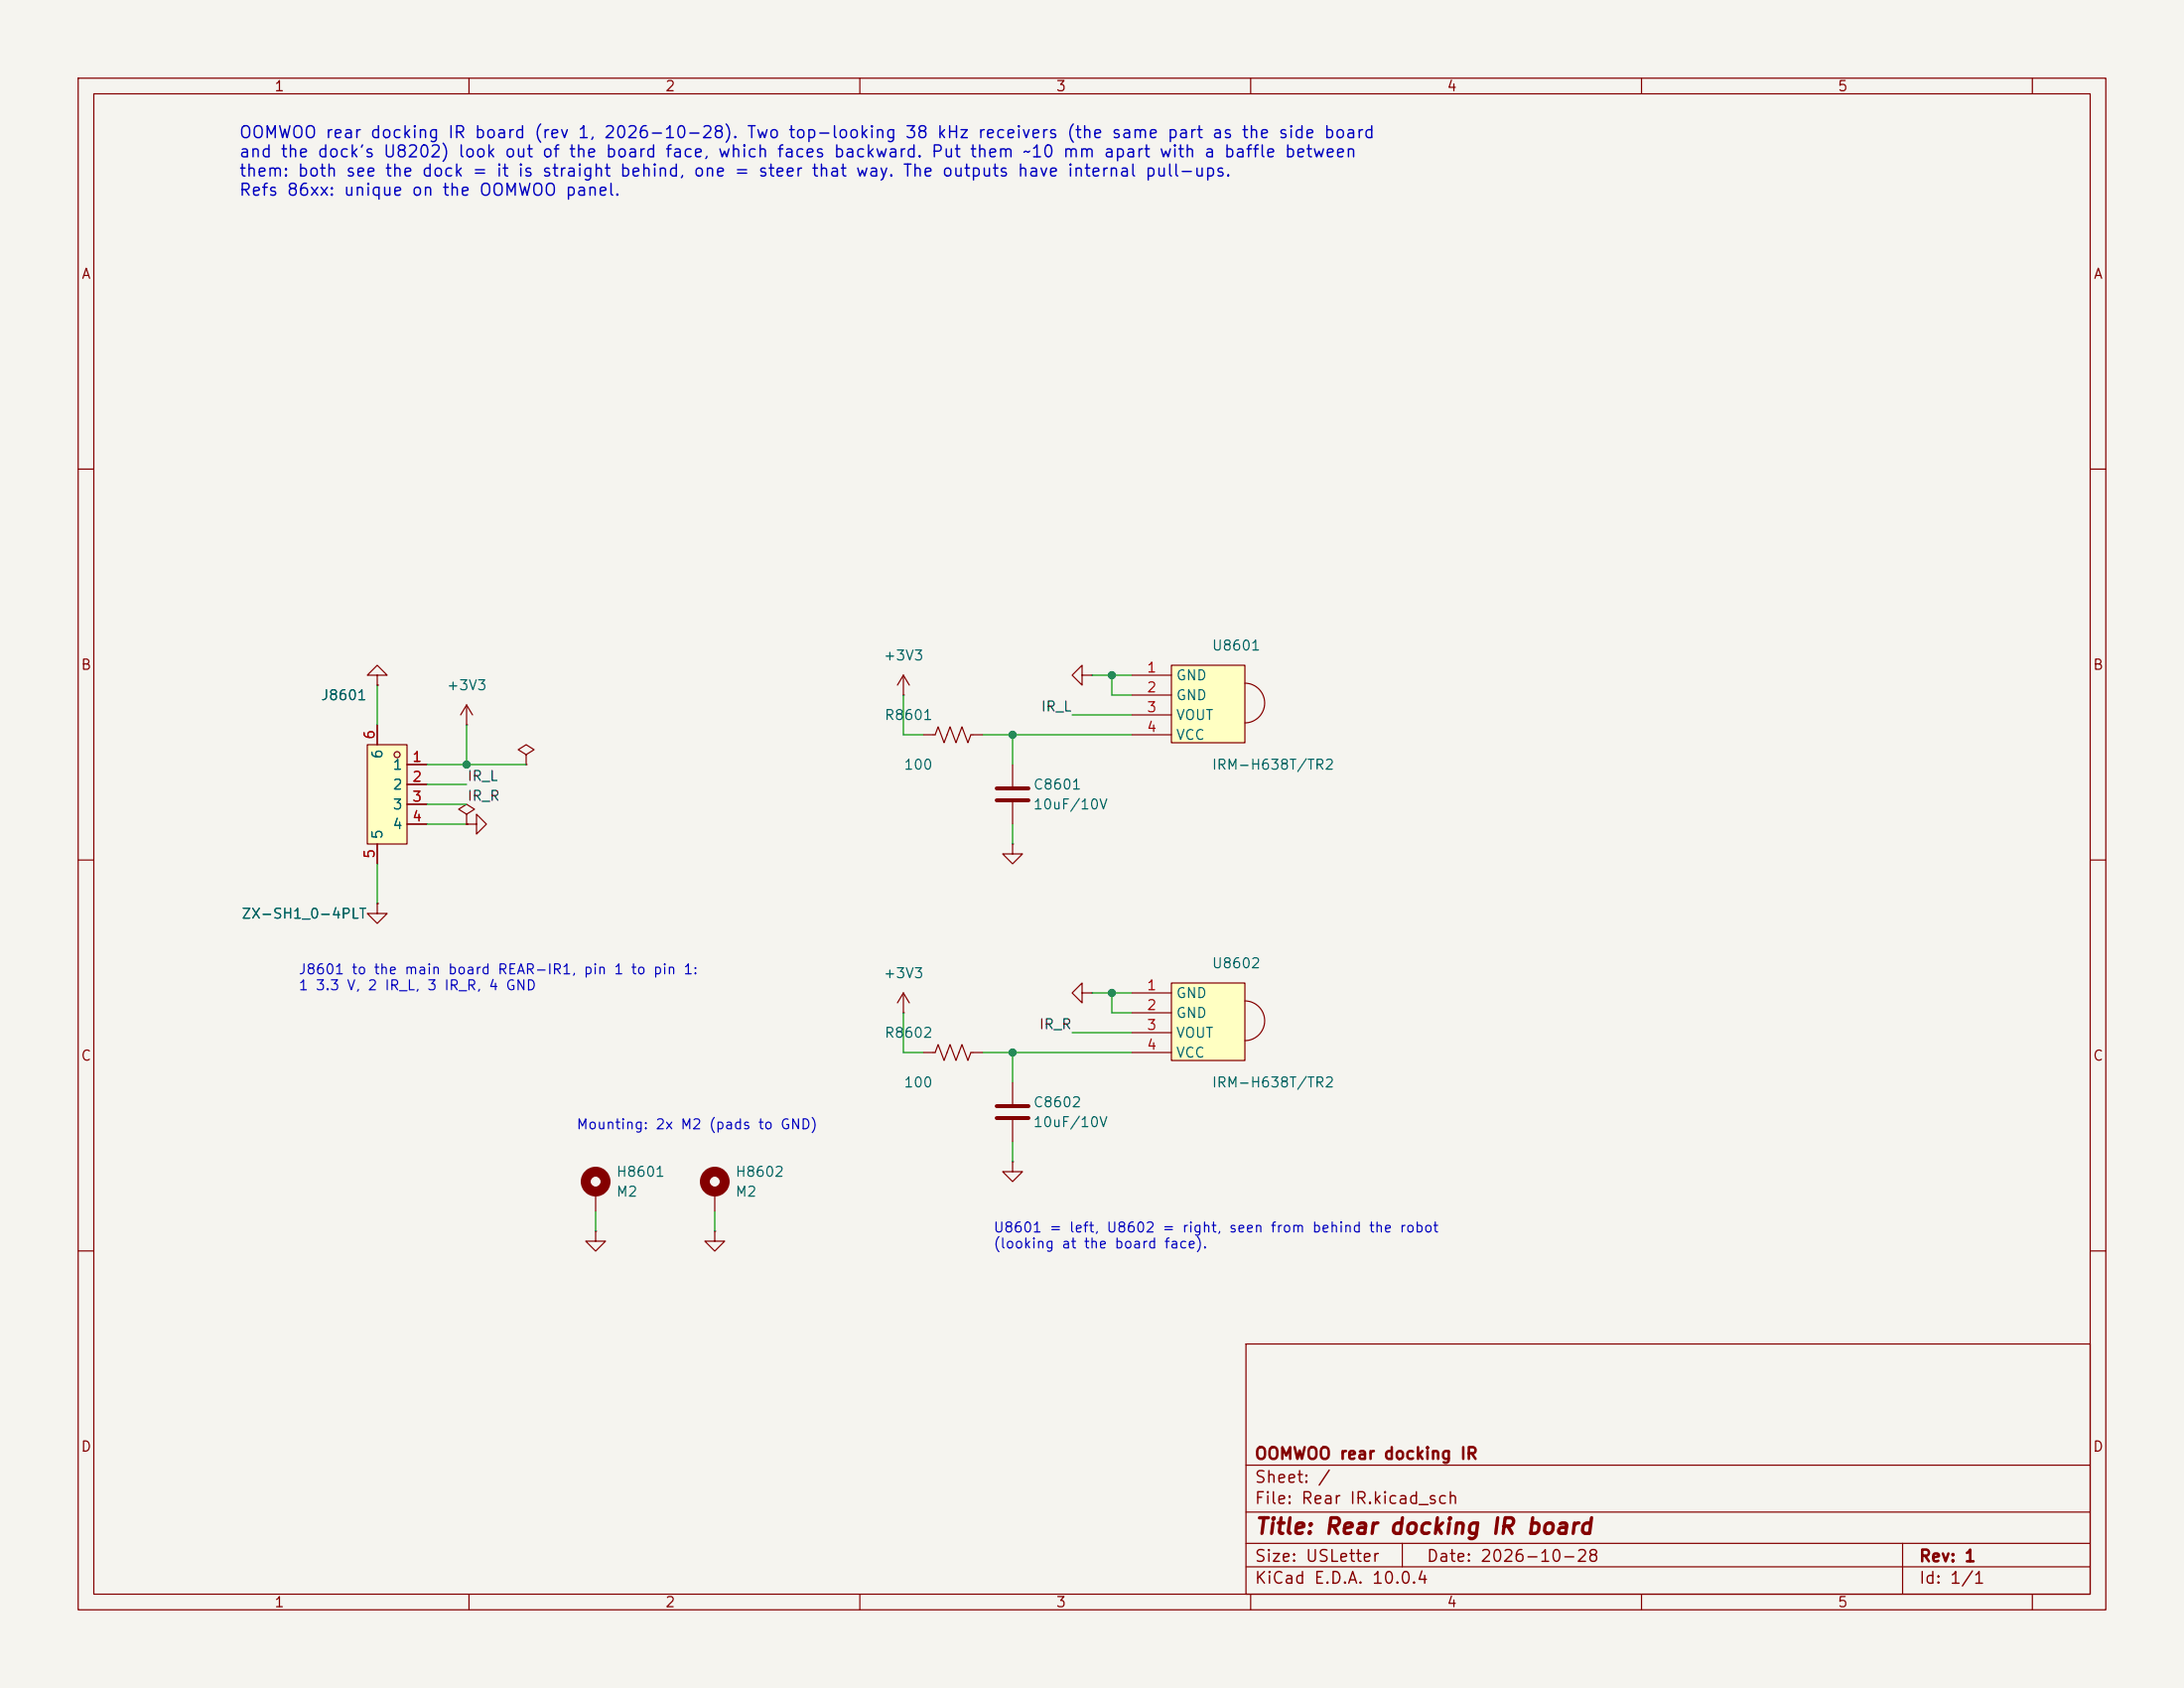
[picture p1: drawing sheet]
(kicad_sch
 (version 20260306)
 (generator "eeschema")
 (generator_version "10.0")
 (paper "USLetter")
 (title_block
  (title "Rear docking IR board")
  (date "2026-10-28")
  (rev "1")
  (company "OOMWOO rear docking IR"))
 (lib_symbols
  (symbol "Device:C"
   (pin_numbers (hide yes))
   (pin_names
    (offset 0.254)) (exclude_from_sim no) (in_bom yes) (on_board yes)
   (in_pos_files yes)
   (duplicate_pin_numbers_are_jumpers no)
   (property "Reference" "C" (at 0.635 2.54 0) (show_name no) (do_not_autoplace no) (effects (font (size 1.27 1.27)) (justify left)))
   (property "Value" "C" (at 0.635 -2.54 0) (show_name no) (do_not_autoplace no) (effects (font (size 1.27 1.27)) (justify left)))
   (property "Footprint" "" (at 0.9652 -3.81 0) (show_name no) (do_not_autoplace no) (hide yes) (effects (font (size 1.27 1.27))))
   (property "Datasheet" "" (at 0 0 0) (show_name no) (do_not_autoplace no) (hide yes) (effects (font (size 1.27 1.27))))
   (property "Description" "Unpolarized capacitor" (at 0 0 0) (show_name no) (do_not_autoplace no) (hide yes) (effects (font (size 1.27 1.27))))
   (symbol "C_0_1"
    (polyline (pts (xy -2.032 0.762) (xy 2.032 0.762)) (stroke (width 0.508) (type default)) (fill (type none)))
    (polyline (pts (xy -2.032 -0.762) (xy 2.032 -0.762)) (stroke (width 0.508) (type default)) (fill (type none))))
   (symbol "C_1_1"
    (pin passive line (at 0 3.81 270) (length 2.794) (name "" (effects (font (size 1.27 1.27)))) (number "1" (effects (font (size 1.27 1.27)))))
    (pin passive line (at 0 -3.81 90) (length 2.794) (name "" (effects (font (size 1.27 1.27)))) (number "2" (effects (font (size 1.27 1.27))))))
   (embedded_fonts no))
  (symbol "Device:R_US"
   (pin_numbers (hide yes))
   (pin_names
    (offset 0)) (exclude_from_sim no) (in_bom yes) (on_board yes)
   (in_pos_files yes)
   (duplicate_pin_numbers_are_jumpers no)
   (property "Reference" "R" (at 2.54 0 90) (show_name no) (do_not_autoplace no) (effects (font (size 1.27 1.27))))
   (property "Value" "R_US" (at -2.54 0 90) (show_name no) (do_not_autoplace no) (effects (font (size 1.27 1.27))))
   (property "Footprint" "" (at 1.016 -0.254 90) (show_name no) (do_not_autoplace no) (hide yes) (effects (font (size 1.27 1.27))))
   (property "Datasheet" "" (at 0 0 0) (show_name no) (do_not_autoplace no) (hide yes) (effects (font (size 1.27 1.27))))
   (property "Description" "Resistor, US symbol" (at 0 0 0) (show_name no) (do_not_autoplace no) (hide yes) (effects (font (size 1.27 1.27))))
   (symbol "R_US_0_1"
    (polyline (pts (xy 0 2.286) (xy 0 2.54)) (stroke (width 0) (type default)) (fill (type none)))
    (polyline (pts (xy 0 2.286) (xy 1.016 1.905) (xy 0 1.524) (xy -1.016 1.143) (xy 0 0.762)) (stroke (width 0) (type default)) (fill (type none)))
    (polyline (pts (xy 0 0.762) (xy 1.016 0.381) (xy 0 0) (xy -1.016 -0.381) (xy 0 -0.762)) (stroke (width 0) (type default)) (fill (type none)))
    (polyline (pts (xy 0 -0.762) (xy 1.016 -1.143) (xy 0 -1.524) (xy -1.016 -1.905) (xy 0 -2.286)) (stroke (width 0) (type default)) (fill (type none)))
    (polyline (pts (xy 0 -2.286) (xy 0 -2.54)) (stroke (width 0) (type default)) (fill (type none))))
   (symbol "R_US_1_1"
    (pin passive line (at 0 3.81 270) (length 1.27) (name "" (effects (font (size 1.27 1.27)))) (number "1" (effects (font (size 1.27 1.27)))))
    (pin passive line (at 0 -3.81 90) (length 1.27) (name "" (effects (font (size 1.27 1.27)))) (number "2" (effects (font (size 1.27 1.27))))))
   (embedded_fonts no))
  (symbol "JLCImport:IRM-H638T" (exclude_from_sim no) (in_bom yes) (on_board yes)
   (in_pos_files yes)
   (duplicate_pin_numbers_are_jumpers no)
   (property "Reference" "CGQ" (at 0 7.62 0) (show_name no) (do_not_autoplace no) (effects (font (size 1.27 1.27))))
   (property "Value" "IRM-H638T/TR2" (at 0 -10.16 0) (show_name no) (do_not_autoplace no) (effects (font (size 1.27 1.27))))
   (property "Footprint" "JLCImport:IRM-H638T" (at 0 -12.7 0) (show_name no) (do_not_autoplace no) (hide yes) (effects (font (size 1.27 1.27))))
   (property "Datasheet" "https://lcsc.com/product-detail/Infrared-Sensors_IRM-H638T-TR2_C91447.html" (at 0 -15.24 0) (show_name no) (do_not_autoplace no) (hide yes) (effects (font (size 1.27 1.27))))
   (property "Description" "IRM-H638T/TR2" (at 0 0 0) (show_name no) (do_not_autoplace no) (hide yes) (effects (font (size 1.27 1.27))))
   (property "Manufacturer" "EVERLIGHT(亿光)" (at 0 -17.78 0) (show_name no) (do_not_autoplace no) (hide yes) (effects (font (size 1.27 1.27))))
   (property "MPN" "IRM-H638T/TR2" (at 0 -20.32 0) (show_name no) (do_not_autoplace no) (hide yes) (effects (font (size 1.27 1.27))))
   (property "LCSC Part" "C91447" (at 0 -22.86 0) (show_name no) (do_not_autoplace no) (hide yes) (effects (font (size 1.27 1.27))))
   (symbol "IRM-H638T_0_1"
    (rectangle (start -2.54 3.81) (end 6.86 -6.1) (stroke (width 0) (type default)) (fill (type background)))
    (arc (start 6.86 1.52) (mid 9.3889 -1.02) (end 6.86 -3.56) (stroke (width 0) (type default)) (fill (type none)))
    (pin passive line (at -7.62 2.54 0) (length 5.08) (name "GND" (effects (font (size 1.27 1.27)))) (number "1" (effects (font (size 1.27 1.27)))))
    (pin passive line (at -7.62 0 0) (length 5.08) (name "GND" (effects (font (size 1.27 1.27)))) (number "2" (effects (font (size 1.27 1.27)))))
    (pin output line (at -7.62 -2.54 0) (length 5.08) (name "VOUT" (effects (font (size 1.27 1.27)))) (number "3" (effects (font (size 1.27 1.27)))))
    (pin passive line (at -7.62 -5.08 0) (length 5.08) (name "VCC" (effects (font (size 1.27 1.27)))) (number "4" (effects (font (size 1.27 1.27))))))
   (embedded_fonts no))
  (symbol "JLCImport:ZX-SH1_0-4PLT" (exclude_from_sim no) (in_bom yes) (on_board yes)
   (in_pos_files yes)
   (duplicate_pin_numbers_are_jumpers no)
   (property "Reference" "U" (at 0 13.97 0) (show_name no) (do_not_autoplace no) (effects (font (size 1.27 1.27))))
   (property "Value" "ZX-SH1_0-4PLT" (at 0 -13.97 0) (show_name no) (do_not_autoplace no) (effects (font (size 1.27 1.27))))
   (property "Footprint" "JLCImport:ZX-SH1_0-4PLT" (at 0 -16.51 0) (show_name no) (do_not_autoplace no) (hide yes) (effects (font (size 1.27 1.27))))
   (property "Datasheet" "https://www.lcsc.com/datasheet/C7430453.pdf" (at 0 -19.05 0) (show_name no) (do_not_autoplace no) (hide yes) (effects (font (size 1.27 1.27))))
   (property "Description" "JST SH compatible 1.0 mm 1x4P, SMD vertical (top entry), 2 mounting pads (5, 6)" (at 0 0 0) (show_name no) (do_not_autoplace no) (hide yes) (effects (font (size 1.27 1.27))))
   (property "Manufacturer" "Megastar" (at 0 -21.59 0) (show_name no) (do_not_autoplace no) (hide yes) (effects (font (size 1.27 1.27))))
   (property "Manufacturer Part" "ZX-SH1.0-4PLT" (at 0 -24.13 0) (show_name no) (do_not_autoplace no) (hide yes) (effects (font (size 1.27 1.27))))
   (property "LCSC" "C7430453" (at 0 -26.67 0) (show_name no) (do_not_autoplace no) (hide yes) (effects (font (size 1.27 1.27))))
   (symbol "ZX-SH1_0-4PLT_0_1"
    (rectangle (start -1.27 6.35) (end 3.81 -6.35) (stroke (width 0) (type default)) (fill (type background)))
    (circle (center 0 5.08) (radius 0.38) (stroke (width 0) (type default)) (fill (type none)))
    (pin passive line (at -3.81 3.81 0) (length 2.54) (name "1" (effects (font (size 1.27 1.27)))) (number "1" (effects (font (size 1.27 1.27)))))
    (pin passive line (at -3.81 1.27 0) (length 2.54) (name "2" (effects (font (size 1.27 1.27)))) (number "2" (effects (font (size 1.27 1.27)))))
    (pin passive line (at -3.81 -1.27 0) (length 2.54) (name "3" (effects (font (size 1.27 1.27)))) (number "3" (effects (font (size 1.27 1.27)))))
    (pin passive line (at -3.81 -3.81 0) (length 2.54) (name "4" (effects (font (size 1.27 1.27)))) (number "4" (effects (font (size 1.27 1.27)))))
    (pin passive line (at 2.54 -8.89 90) (length 2.54) (name "5" (effects (font (size 1.27 1.27)))) (number "5" (effects (font (size 1.27 1.27)))))
    (pin passive line (at 2.54 8.89 270) (length 2.54) (name "6" (effects (font (size 1.27 1.27)))) (number "6" (effects (font (size 1.27 1.27))))))
   (embedded_fonts no))
  (symbol "Mechanical:MountingHole_Pad"
   (pin_numbers (hide yes))
   (pin_names
    (offset 1.016) (hide yes)) (exclude_from_sim no) (in_bom no) (on_board yes)
   (in_pos_files yes)
   (duplicate_pin_numbers_are_jumpers no)
   (property "Reference" "H" (at 0 6.35 0) (show_name no) (do_not_autoplace no) (effects (font (size 1.27 1.27))))
   (property "Value" "MountingHole_Pad" (at 0 4.445 0) (show_name no) (do_not_autoplace no) (effects (font (size 1.27 1.27))))
   (property "Footprint" "" (at 0 0 0) (show_name no) (do_not_autoplace no) (hide yes) (effects (font (size 1.27 1.27))))
   (property "Datasheet" "" (at 0 0 0) (show_name no) (do_not_autoplace no) (hide yes) (effects (font (size 1.27 1.27))))
   (property "Description" "Mounting Hole with connection" (at 0 0 0) (show_name no) (do_not_autoplace no) (hide yes) (effects (font (size 1.27 1.27))))
   (symbol "MountingHole_Pad_0_1"
    (circle (center 0 1.27) (radius 1.27) (stroke (width 1.27) (type default)) (fill (type none))))
   (symbol "MountingHole_Pad_1_1"
    (pin input line (at 0 -2.54 90) (length 2.54) (name "1" (effects (font (size 1.27 1.27)))) (number "1" (effects (font (size 1.27 1.27))))))
   (embedded_fonts no))
  (symbol "power:+3V3"
   (power global)
   (pin_numbers (hide yes))
   (pin_names
    (offset 0) (hide yes)) (exclude_from_sim no) (in_bom yes) (on_board yes)
   (in_pos_files yes)
   (duplicate_pin_numbers_are_jumpers no)
   (property "Reference" "#PWR" (at 0 -3.81 0) (show_name no) (do_not_autoplace no) (hide yes) (effects (font (size 1.27 1.27))))
   (property "Value" "+3V3" (at 0 3.556 0) (show_name no) (do_not_autoplace no) (effects (font (size 1.27 1.27))))
   (property "Footprint" "" (at 0 0 0) (show_name no) (do_not_autoplace no) (hide yes) (effects (font (size 1.27 1.27))))
   (property "Datasheet" "" (at 0 0 0) (show_name no) (do_not_autoplace no) (hide yes) (effects (font (size 1.27 1.27))))
   (property "Description" "Power symbol creates a global label with name \"+3V3\"" (at 0 0 0) (show_name no) (do_not_autoplace no) (hide yes) (effects (font (size 1.27 1.27))))
   (symbol "+3V3_0_1"
    (polyline (pts (xy -0.762 1.27) (xy 0 2.54)) (stroke (width 0) (type default)) (fill (type none)))
    (polyline (pts (xy 0 2.54) (xy 0.762 1.27)) (stroke (width 0) (type default)) (fill (type none)))
    (polyline (pts (xy 0 0) (xy 0 2.54)) (stroke (width 0) (type default)) (fill (type none))))
   (symbol "+3V3_1_1"
    (pin power_in line (at 0 0 90) (length 0) (name "" (effects (font (size 1.27 1.27)))) (number "1" (effects (font (size 1.27 1.27))))))
   (embedded_fonts no))
  (symbol "power:GND"
   (power global)
   (pin_numbers (hide yes))
   (pin_names
    (offset 0) (hide yes)) (exclude_from_sim no) (in_bom yes) (on_board yes)
   (in_pos_files yes)
   (duplicate_pin_numbers_are_jumpers no)
   (property "Reference" "#PWR" (at 0 -6.35 0) (show_name no) (do_not_autoplace no) (hide yes) (effects (font (size 1.27 1.27))))
   (property "Value" "GND" (at 0 -3.81 0) (show_name no) (do_not_autoplace no) (effects (font (size 1.27 1.27))))
   (property "Footprint" "" (at 0 0 0) (show_name no) (do_not_autoplace no) (hide yes) (effects (font (size 1.27 1.27))))
   (property "Datasheet" "" (at 0 0 0) (show_name no) (do_not_autoplace no) (hide yes) (effects (font (size 1.27 1.27))))
   (property "Description" "Power symbol creates a global label with name \"GND\" , ground" (at 0 0 0) (show_name no) (do_not_autoplace no) (hide yes) (effects (font (size 1.27 1.27))))
   (symbol "GND_0_1"
    (polyline (pts (xy 0 0) (xy 0 -1.27) (xy 1.27 -1.27) (xy 0 -2.54) (xy -1.27 -1.27) (xy 0 -1.27)) (stroke (width 0) (type default)) (fill (type none))))
   (symbol "GND_1_1"
    (pin power_in line (at 0 0 270) (length 0) (name "" (effects (font (size 1.27 1.27)))) (number "1" (effects (font (size 1.27 1.27))))))
   (embedded_fonts no))
  (symbol "power:PWR_FLAG"
   (power global)
   (pin_numbers (hide yes))
   (pin_names
    (offset 0) (hide yes)) (exclude_from_sim no) (in_bom yes) (on_board yes)
   (in_pos_files yes)
   (duplicate_pin_numbers_are_jumpers no)
   (property "Reference" "#FLG" (at 0 1.905 0) (show_name no) (do_not_autoplace no) (hide yes) (effects (font (size 1.27 1.27))))
   (property "Value" "PWR_FLAG" (at 0 3.81 0) (show_name no) (do_not_autoplace no) (effects (font (size 1.27 1.27))))
   (property "Footprint" "" (at 0 0 0) (show_name no) (do_not_autoplace no) (hide yes) (effects (font (size 1.27 1.27))))
   (property "Datasheet" "" (at 0 0 0) (show_name no) (do_not_autoplace no) (hide yes) (effects (font (size 1.27 1.27))))
   (property "Description" "Special symbol for telling ERC where power comes from" (at 0 0 0) (show_name no) (do_not_autoplace no) (hide yes) (effects (font (size 1.27 1.27))))
   (symbol "PWR_FLAG_0_0"
    (pin power_out line (at 0 0 90) (length 0) (name "" (effects (font (size 1.27 1.27)))) (number "1" (effects (font (size 1.27 1.27))))))
   (symbol "PWR_FLAG_0_1"
    (polyline (pts (xy 0 0) (xy 0 1.27) (xy -1.016 1.905) (xy 0 2.54) (xy 1.016 1.905) (xy 0 1.27)) (stroke (width 0) (type default)) (fill (type none))))
   (embedded_fonts no)))
 (symbol
  (lib_id "JLCImport:ZX-SH1_0-4PLT")
  (at 50.8 101.6 0)
  (mirror y)
  (unit 1)
  (body_style 1)
  (exclude_from_sim no)
  (in_bom yes)
  (on_board yes)
  (in_pos_files yes)
  (dnp no)
  (property "Reference" "J8601" (at 46.99 88.9 0) (show_name no) (do_not_autoplace no) (effects (font (size 1.27 1.27)) (justify left)))
  (property "Value" "ZX-SH1_0-4PLT" (at 46.99 116.84 0) (show_name no) (do_not_autoplace no) (effects (font (size 1.27 1.27)) (justify left)))
  (property "Footprint" "JLCImport:ZX-SH1_0-4PLT" (at 50.8 101.6 0) (hide yes) (show_name no) (do_not_autoplace no) (effects (font (size 1.27 1.27))))
  (property "Datasheet" "" (at 50.8 101.6 0) (hide yes) (show_name no) (do_not_autoplace no) (effects (font (size 1.27 1.27))))
  (property "Description" "JST SH compatible 1.0 mm 1x4P, SMD vertical; to the main board REAR-IR1" (at 50.8 101.6 0) (hide yes) (show_name no) (do_not_autoplace no) (effects (font (size 1.27 1.27))))
  (property "LCSC" "C7430453" (at 50.8 101.6 0) (hide yes) (show_name no) (do_not_autoplace no) (effects (font (size 1.27 1.27))))
  (pin "1")
  (pin "2")
  (pin "3")
  (pin "4")
  (pin "5")
  (pin "6"))
 (wire
  (pts (xy 54.61 100.33) (xy 59.69 100.33))
  (stroke (width 0) (type default)))
 (label "IR_L"
  (at 59.69 100.33 0)
  (effects (font (size 1.27 1.27)) (justify left bottom)))
 (wire
  (pts (xy 54.61 102.87) (xy 59.69 102.87))
  (stroke (width 0) (type default)))
 (label "IR_R"
  (at 59.69 102.87 0)
  (effects (font (size 1.27 1.27)) (justify left bottom)))
 (wire
  (pts (xy 54.61 105.41) (xy 59.69 105.41))
  (stroke (width 0) (type default)))
 (symbol
  (lib_id "power:GND")
  (at 59.69 105.41 90)
  (unit 1)
  (body_style 1)
  (exclude_from_sim no)
  (in_bom yes)
  (on_board yes)
  (in_pos_files yes)
  (dnp no)
  (property "Reference" "#PWR8601" (at 59.69 105.41 90) (hide yes) (show_name no) (do_not_autoplace no) (effects (font (size 1.27 1.27))))
  (property "Value" "GND" (at 64.77 105.41 90) (hide yes) (show_name no) (do_not_autoplace no) (effects (font (size 1.27 1.27)) (justify left)))
  (property "Footprint" "" (at 59.69 105.41 0) (hide yes) (show_name no) (do_not_autoplace no) (effects (font (size 1.27 1.27))))
  (property "Datasheet" "" (at 59.69 105.41 0) (hide yes) (show_name no) (do_not_autoplace no) (effects (font (size 1.27 1.27))))
  (property "Description" "" (at 59.69 105.41 0) (hide yes) (show_name no) (do_not_autoplace no) (effects (font (size 1.27 1.27))))
  (pin "1"))
 (wire
  (pts (xy 48.26 110.49) (xy 48.26 115.57))
  (stroke (width 0) (type default)))
 (symbol
  (lib_id "power:GND")
  (at 48.26 115.57 0)
  (unit 1)
  (body_style 1)
  (exclude_from_sim no)
  (in_bom yes)
  (on_board yes)
  (in_pos_files yes)
  (dnp no)
  (property "Reference" "#PWR8602" (at 48.26 115.57 0) (hide yes) (show_name no) (do_not_autoplace no) (effects (font (size 1.27 1.27))))
  (property "Value" "GND" (at 48.26 120.65 0) (hide yes) (show_name no) (do_not_autoplace no) (effects (font (size 1.27 1.27))))
  (property "Footprint" "" (at 48.26 115.57 0) (hide yes) (show_name no) (do_not_autoplace no) (effects (font (size 1.27 1.27))))
  (property "Datasheet" "" (at 48.26 115.57 0) (hide yes) (show_name no) (do_not_autoplace no) (effects (font (size 1.27 1.27))))
  (property "Description" "" (at 48.26 115.57 0) (hide yes) (show_name no) (do_not_autoplace no) (effects (font (size 1.27 1.27))))
  (pin "1"))
 (wire
  (pts (xy 48.26 92.71) (xy 48.26 87.63))
  (stroke (width 0) (type default)))
 (symbol
  (lib_id "power:GND")
  (at 48.26 87.63 180)
  (unit 1)
  (body_style 1)
  (exclude_from_sim no)
  (in_bom yes)
  (on_board yes)
  (in_pos_files yes)
  (dnp no)
  (property "Reference" "#PWR8603" (at 48.26 87.63 0) (hide yes) (show_name no) (do_not_autoplace no) (effects (font (size 1.27 1.27))))
  (property "Value" "GND" (at 48.26 82.55 0) (hide yes) (show_name no) (do_not_autoplace no) (effects (font (size 1.27 1.27))))
  (property "Footprint" "" (at 48.26 87.63 0) (hide yes) (show_name no) (do_not_autoplace no) (effects (font (size 1.27 1.27))))
  (property "Datasheet" "" (at 48.26 87.63 0) (hide yes) (show_name no) (do_not_autoplace no) (effects (font (size 1.27 1.27))))
  (property "Description" "" (at 48.26 87.63 0) (hide yes) (show_name no) (do_not_autoplace no) (effects (font (size 1.27 1.27))))
  (pin "1"))
 (symbol
  (lib_id "power:PWR_FLAG")
  (at 59.69 105.41 0)
  (unit 1)
  (body_style 1)
  (exclude_from_sim no)
  (in_bom yes)
  (on_board yes)
  (in_pos_files yes)
  (dnp no)
  (property "Reference" "#FLG8604" (at 59.69 105.41 0) (hide yes) (show_name no) (do_not_autoplace no) (effects (font (size 1.27 1.27))))
  (property "Value" "PWR_FLAG" (at 59.69 101.6 0) (hide yes) (show_name no) (do_not_autoplace no) (effects (font (size 1.27 1.27))))
  (property "Footprint" "" (at 59.69 105.41 0) (hide yes) (show_name no) (do_not_autoplace no) (effects (font (size 1.27 1.27))))
  (property "Datasheet" "" (at 59.69 105.41 0) (hide yes) (show_name no) (do_not_autoplace no) (effects (font (size 1.27 1.27))))
  (property "Description" "" (at 59.69 105.41 0) (hide yes) (show_name no) (do_not_autoplace no) (effects (font (size 1.27 1.27))))
  (pin "1"))
 (wire
  (pts (xy 54.61 97.79) (xy 59.69 97.79))
  (stroke (width 0) (type default)))
 (wire
  (pts (xy 59.69 97.79) (xy 59.69 92.71))
  (stroke (width 0) (type default)))
 (symbol
  (lib_id "power:+3V3")
  (at 59.69 92.71 0)
  (unit 1)
  (body_style 1)
  (exclude_from_sim no)
  (in_bom yes)
  (on_board yes)
  (in_pos_files yes)
  (dnp no)
  (property "Reference" "#PWR8605" (at 59.69 92.71 0) (hide yes) (show_name no) (do_not_autoplace no) (effects (font (size 1.27 1.27))))
  (property "Value" "+3V3" (at 59.69 87.63 0) (show_name no) (do_not_autoplace no) (effects (font (size 1.27 1.27))))
  (property "Footprint" "" (at 59.69 92.71 0) (hide yes) (show_name no) (do_not_autoplace no) (effects (font (size 1.27 1.27))))
  (property "Datasheet" "" (at 59.69 92.71 0) (hide yes) (show_name no) (do_not_autoplace no) (effects (font (size 1.27 1.27))))
  (property "Description" "" (at 59.69 92.71 0) (hide yes) (show_name no) (do_not_autoplace no) (effects (font (size 1.27 1.27))))
  (pin "1"))
 (wire
  (pts (xy 59.69 97.79) (xy 67.31 97.79))
  (stroke (width 0) (type default)))
 (junction
  (at 59.69 97.79)
  (diameter 0)
  (color 0 0 0 0))
 (symbol
  (lib_id "power:PWR_FLAG")
  (at 67.31 97.79 0)
  (unit 1)
  (body_style 1)
  (exclude_from_sim no)
  (in_bom yes)
  (on_board yes)
  (in_pos_files yes)
  (dnp no)
  (property "Reference" "#FLG8606" (at 67.31 97.79 0) (hide yes) (show_name no) (do_not_autoplace no) (effects (font (size 1.27 1.27))))
  (property "Value" "PWR_FLAG" (at 67.31 93.98 0) (hide yes) (show_name no) (do_not_autoplace no) (effects (font (size 1.27 1.27))))
  (property "Footprint" "" (at 67.31 97.79 0) (hide yes) (show_name no) (do_not_autoplace no) (effects (font (size 1.27 1.27))))
  (property "Datasheet" "" (at 67.31 97.79 0) (hide yes) (show_name no) (do_not_autoplace no) (effects (font (size 1.27 1.27))))
  (property "Description" "" (at 67.31 97.79 0) (hide yes) (show_name no) (do_not_autoplace no) (effects (font (size 1.27 1.27))))
  (pin "1"))
 (text "J8601 to the main board REAR-IR1, pin 1 to pin 1:\n1 3.3 V, 2 IR_L, 3 IR_R, 4 GND"
  (exclude_from_sim no)
  (at 38.1 127 0)
  (effects (font (size 1.27 1.27)) (justify left bottom)))
 (symbol
  (lib_id "JLCImport:IRM-H638T")
  (at 152.4 88.9 0)
  (unit 1)
  (body_style 1)
  (exclude_from_sim no)
  (in_bom yes)
  (on_board yes)
  (in_pos_files yes)
  (dnp no)
  (property "Reference" "U8601" (at 154.94 82.55 0) (show_name no) (do_not_autoplace no) (effects (font (size 1.27 1.27)) (justify left)))
  (property "Value" "IRM-H638T/TR2" (at 154.94 97.79 0) (show_name no) (do_not_autoplace no) (effects (font (size 1.27 1.27)) (justify left)))
  (property "Footprint" "JLCImport:IRM-H638T" (at 152.4 88.9 0) (hide yes) (show_name no) (do_not_autoplace no) (effects (font (size 1.27 1.27))))
  (property "Datasheet" "https://en.everlight.com/wp-content/plugins/ItemRelationship/product_files/pdf/DMO-0000004-IRM-H6XX-TR2_Series_Datasheet_V4.pdf" (at 152.4 88.9 0) (hide yes) (show_name no) (do_not_autoplace no) (effects (font (size 1.27 1.27))))
  (property "Description" "38 kHz IR receiver, top-looking SMD (lens on the top face); output has an internal pull-up" (at 152.4 88.9 0) (hide yes) (show_name no) (do_not_autoplace no) (effects (font (size 1.27 1.27))))
  (property "LCSC" "C91447" (at 152.4 88.9 0) (hide yes) (show_name no) (do_not_autoplace no) (effects (font (size 1.27 1.27))))
  (pin "1")
  (pin "2")
  (pin "3")
  (pin "4"))
 (wire
  (pts (xy 144.78 88.9) (xy 142.24 88.9))
  (stroke (width 0) (type default)))
 (wire
  (pts (xy 142.24 88.9) (xy 142.24 86.36))
  (stroke (width 0) (type default)))
 (wire
  (pts (xy 144.78 86.36) (xy 142.24 86.36))
  (stroke (width 0) (type default)))
 (wire
  (pts (xy 142.24 86.36) (xy 139.7 86.36))
  (stroke (width 0) (type default)))
 (junction
  (at 142.24 86.36)
  (diameter 0)
  (color 0 0 0 0))
 (symbol
  (lib_id "power:GND")
  (at 139.7 86.36 270)
  (unit 1)
  (body_style 1)
  (exclude_from_sim no)
  (in_bom yes)
  (on_board yes)
  (in_pos_files yes)
  (dnp no)
  (property "Reference" "#PWR8607" (at 139.7 86.36 90) (hide yes) (show_name no) (do_not_autoplace no) (effects (font (size 1.27 1.27))))
  (property "Value" "GND" (at 134.62 86.36 90) (hide yes) (show_name no) (do_not_autoplace no) (effects (font (size 1.27 1.27)) (justify right)))
  (property "Footprint" "" (at 139.7 86.36 0) (hide yes) (show_name no) (do_not_autoplace no) (effects (font (size 1.27 1.27))))
  (property "Datasheet" "" (at 139.7 86.36 0) (hide yes) (show_name no) (do_not_autoplace no) (effects (font (size 1.27 1.27))))
  (property "Description" "" (at 139.7 86.36 0) (hide yes) (show_name no) (do_not_autoplace no) (effects (font (size 1.27 1.27))))
  (pin "1"))
 (wire
  (pts (xy 144.78 91.44) (xy 137.16 91.44))
  (stroke (width 0) (type default)))
 (label "IR_L"
  (at 137.16 91.44 180)
  (effects (font (size 1.27 1.27)) (justify right bottom)))
 (wire
  (pts (xy 144.78 93.98) (xy 129.54 93.98))
  (stroke (width 0) (type default)))
 (junction
  (at 129.54 93.98)
  (diameter 0)
  (color 0 0 0 0))
 (wire
  (pts (xy 129.54 93.98) (xy 129.54 97.79))
  (stroke (width 0) (type default)))
 (symbol
  (lib_id "Device:C")
  (at 129.54 101.6 0)
  (unit 1)
  (body_style 1)
  (exclude_from_sim no)
  (in_bom yes)
  (on_board yes)
  (in_pos_files yes)
  (dnp no)
  (property "Reference" "C8601" (at 132.08 100.33 0) (show_name no) (do_not_autoplace no) (effects (font (size 1.27 1.27)) (justify left)))
  (property "Value" "10uF/10V" (at 132.08 102.87 0) (show_name no) (do_not_autoplace no) (effects (font (size 1.27 1.27)) (justify left)))
  (property "Footprint" "Capacitor_SMD:C_0603_1608Metric" (at 129.54 101.6 0) (hide yes) (show_name no) (do_not_autoplace no) (effects (font (size 1.27 1.27))))
  (property "Datasheet" "" (at 129.54 101.6 0) (hide yes) (show_name no) (do_not_autoplace no) (effects (font (size 1.27 1.27))))
  (property "Description" "IR receiver supply filter (datasheet: >= 2.2 uF, close to the pins)" (at 129.54 101.6 0) (hide yes) (show_name no) (do_not_autoplace no) (effects (font (size 1.27 1.27))))
  (property "LCSC" "C19702" (at 129.54 101.6 0) (hide yes) (show_name no) (do_not_autoplace no) (effects (font (size 1.27 1.27))))
  (pin "1")
  (pin "2"))
 (wire
  (pts (xy 129.54 105.41) (xy 129.54 107.95))
  (stroke (width 0) (type default)))
 (symbol
  (lib_id "power:GND")
  (at 129.54 107.95 0)
  (unit 1)
  (body_style 1)
  (exclude_from_sim no)
  (in_bom yes)
  (on_board yes)
  (in_pos_files yes)
  (dnp no)
  (property "Reference" "#PWR8608" (at 129.54 107.95 0) (hide yes) (show_name no) (do_not_autoplace no) (effects (font (size 1.27 1.27))))
  (property "Value" "GND" (at 129.54 113.03 0) (hide yes) (show_name no) (do_not_autoplace no) (effects (font (size 1.27 1.27))))
  (property "Footprint" "" (at 129.54 107.95 0) (hide yes) (show_name no) (do_not_autoplace no) (effects (font (size 1.27 1.27))))
  (property "Datasheet" "" (at 129.54 107.95 0) (hide yes) (show_name no) (do_not_autoplace no) (effects (font (size 1.27 1.27))))
  (property "Description" "" (at 129.54 107.95 0) (hide yes) (show_name no) (do_not_autoplace no) (effects (font (size 1.27 1.27))))
  (pin "1"))
 (symbol
  (lib_id "Device:R_US")
  (at 121.92 93.98 90)
  (unit 1)
  (body_style 1)
  (exclude_from_sim no)
  (in_bom yes)
  (on_board yes)
  (in_pos_files yes)
  (dnp no)
  (property "Reference" "R8601" (at 119.38 91.44 90) (show_name no) (do_not_autoplace no) (effects (font (size 1.27 1.27)) (justify left)))
  (property "Value" "100" (at 119.38 97.79 90) (show_name no) (do_not_autoplace no) (effects (font (size 1.27 1.27)) (justify left)))
  (property "Footprint" "Resistor_SMD:R_0603_1608Metric" (at 121.92 93.98 0) (hide yes) (show_name no) (do_not_autoplace no) (effects (font (size 1.27 1.27))))
  (property "Datasheet" "" (at 121.92 93.98 0) (hide yes) (show_name no) (do_not_autoplace no) (effects (font (size 1.27 1.27))))
  (property "Description" "IR receiver supply filter (datasheet: 47-220 R)" (at 121.92 93.98 0) (hide yes) (show_name no) (do_not_autoplace no) (effects (font (size 1.27 1.27))))
  (property "LCSC" "C2906981" (at 121.92 93.98 0) (hide yes) (show_name no) (do_not_autoplace no) (effects (font (size 1.27 1.27))))
  (pin "1")
  (pin "2"))
 (wire
  (pts (xy 125.73 93.98) (xy 129.54 93.98))
  (stroke (width 0) (type default)))
 (wire
  (pts (xy 118.11 93.98) (xy 115.57 93.98))
  (stroke (width 0) (type default)))
 (wire
  (pts (xy 115.57 93.98) (xy 115.57 88.9))
  (stroke (width 0) (type default)))
 (symbol
  (lib_id "power:+3V3")
  (at 115.57 88.9 0)
  (unit 1)
  (body_style 1)
  (exclude_from_sim no)
  (in_bom yes)
  (on_board yes)
  (in_pos_files yes)
  (dnp no)
  (property "Reference" "#PWR8609" (at 115.57 88.9 0) (hide yes) (show_name no) (do_not_autoplace no) (effects (font (size 1.27 1.27))))
  (property "Value" "+3V3" (at 115.57 83.82 0) (show_name no) (do_not_autoplace no) (effects (font (size 1.27 1.27))))
  (property "Footprint" "" (at 115.57 88.9 0) (hide yes) (show_name no) (do_not_autoplace no) (effects (font (size 1.27 1.27))))
  (property "Datasheet" "" (at 115.57 88.9 0) (hide yes) (show_name no) (do_not_autoplace no) (effects (font (size 1.27 1.27))))
  (property "Description" "" (at 115.57 88.9 0) (hide yes) (show_name no) (do_not_autoplace no) (effects (font (size 1.27 1.27))))
  (pin "1"))
 (symbol
  (lib_id "JLCImport:IRM-H638T")
  (at 152.4 129.54 0)
  (unit 1)
  (body_style 1)
  (exclude_from_sim no)
  (in_bom yes)
  (on_board yes)
  (in_pos_files yes)
  (dnp no)
  (property "Reference" "U8602" (at 154.94 123.19 0) (show_name no) (do_not_autoplace no) (effects (font (size 1.27 1.27)) (justify left)))
  (property "Value" "IRM-H638T/TR2" (at 154.94 138.43 0) (show_name no) (do_not_autoplace no) (effects (font (size 1.27 1.27)) (justify left)))
  (property "Footprint" "JLCImport:IRM-H638T" (at 152.4 129.54 0) (hide yes) (show_name no) (do_not_autoplace no) (effects (font (size 1.27 1.27))))
  (property "Datasheet" "https://en.everlight.com/wp-content/plugins/ItemRelationship/product_files/pdf/DMO-0000004-IRM-H6XX-TR2_Series_Datasheet_V4.pdf" (at 152.4 129.54 0) (hide yes) (show_name no) (do_not_autoplace no) (effects (font (size 1.27 1.27))))
  (property "Description" "38 kHz IR receiver, top-looking SMD (lens on the top face); output has an internal pull-up" (at 152.4 129.54 0) (hide yes) (show_name no) (do_not_autoplace no) (effects (font (size 1.27 1.27))))
  (property "LCSC" "C91447" (at 152.4 129.54 0) (hide yes) (show_name no) (do_not_autoplace no) (effects (font (size 1.27 1.27))))
  (pin "1")
  (pin "2")
  (pin "3")
  (pin "4"))
 (wire
  (pts (xy 144.78 129.54) (xy 142.24 129.54))
  (stroke (width 0) (type default)))
 (wire
  (pts (xy 142.24 129.54) (xy 142.24 127))
  (stroke (width 0) (type default)))
 (wire
  (pts (xy 144.78 127) (xy 142.24 127))
  (stroke (width 0) (type default)))
 (wire
  (pts (xy 142.24 127) (xy 139.7 127))
  (stroke (width 0) (type default)))
 (junction
  (at 142.24 127)
  (diameter 0)
  (color 0 0 0 0))
 (symbol
  (lib_id "power:GND")
  (at 139.7 127 270)
  (unit 1)
  (body_style 1)
  (exclude_from_sim no)
  (in_bom yes)
  (on_board yes)
  (in_pos_files yes)
  (dnp no)
  (property "Reference" "#PWR8610" (at 139.7 127 90) (hide yes) (show_name no) (do_not_autoplace no) (effects (font (size 1.27 1.27))))
  (property "Value" "GND" (at 134.62 127 90) (hide yes) (show_name no) (do_not_autoplace no) (effects (font (size 1.27 1.27)) (justify right)))
  (property "Footprint" "" (at 139.7 127 0) (hide yes) (show_name no) (do_not_autoplace no) (effects (font (size 1.27 1.27))))
  (property "Datasheet" "" (at 139.7 127 0) (hide yes) (show_name no) (do_not_autoplace no) (effects (font (size 1.27 1.27))))
  (property "Description" "" (at 139.7 127 0) (hide yes) (show_name no) (do_not_autoplace no) (effects (font (size 1.27 1.27))))
  (pin "1"))
 (wire
  (pts (xy 144.78 132.08) (xy 137.16 132.08))
  (stroke (width 0) (type default)))
 (label "IR_R"
  (at 137.16 132.08 180)
  (effects (font (size 1.27 1.27)) (justify right bottom)))
 (wire
  (pts (xy 144.78 134.62) (xy 129.54 134.62))
  (stroke (width 0) (type default)))
 (junction
  (at 129.54 134.62)
  (diameter 0)
  (color 0 0 0 0))
 (wire
  (pts (xy 129.54 134.62) (xy 129.54 138.43))
  (stroke (width 0) (type default)))
 (symbol
  (lib_id "Device:C")
  (at 129.54 142.24 0)
  (unit 1)
  (body_style 1)
  (exclude_from_sim no)
  (in_bom yes)
  (on_board yes)
  (in_pos_files yes)
  (dnp no)
  (property "Reference" "C8602" (at 132.08 140.97 0) (show_name no) (do_not_autoplace no) (effects (font (size 1.27 1.27)) (justify left)))
  (property "Value" "10uF/10V" (at 132.08 143.51 0) (show_name no) (do_not_autoplace no) (effects (font (size 1.27 1.27)) (justify left)))
  (property "Footprint" "Capacitor_SMD:C_0603_1608Metric" (at 129.54 142.24 0) (hide yes) (show_name no) (do_not_autoplace no) (effects (font (size 1.27 1.27))))
  (property "Datasheet" "" (at 129.54 142.24 0) (hide yes) (show_name no) (do_not_autoplace no) (effects (font (size 1.27 1.27))))
  (property "Description" "IR receiver supply filter (datasheet: >= 2.2 uF, close to the pins)" (at 129.54 142.24 0) (hide yes) (show_name no) (do_not_autoplace no) (effects (font (size 1.27 1.27))))
  (property "LCSC" "C19702" (at 129.54 142.24 0) (hide yes) (show_name no) (do_not_autoplace no) (effects (font (size 1.27 1.27))))
  (pin "1")
  (pin "2"))
 (wire
  (pts (xy 129.54 146.05) (xy 129.54 148.59))
  (stroke (width 0) (type default)))
 (symbol
  (lib_id "power:GND")
  (at 129.54 148.59 0)
  (unit 1)
  (body_style 1)
  (exclude_from_sim no)
  (in_bom yes)
  (on_board yes)
  (in_pos_files yes)
  (dnp no)
  (property "Reference" "#PWR8611" (at 129.54 148.59 0) (hide yes) (show_name no) (do_not_autoplace no) (effects (font (size 1.27 1.27))))
  (property "Value" "GND" (at 129.54 153.67 0) (hide yes) (show_name no) (do_not_autoplace no) (effects (font (size 1.27 1.27))))
  (property "Footprint" "" (at 129.54 148.59 0) (hide yes) (show_name no) (do_not_autoplace no) (effects (font (size 1.27 1.27))))
  (property "Datasheet" "" (at 129.54 148.59 0) (hide yes) (show_name no) (do_not_autoplace no) (effects (font (size 1.27 1.27))))
  (property "Description" "" (at 129.54 148.59 0) (hide yes) (show_name no) (do_not_autoplace no) (effects (font (size 1.27 1.27))))
  (pin "1"))
 (symbol
  (lib_id "Device:R_US")
  (at 121.92 134.62 90)
  (unit 1)
  (body_style 1)
  (exclude_from_sim no)
  (in_bom yes)
  (on_board yes)
  (in_pos_files yes)
  (dnp no)
  (property "Reference" "R8602" (at 119.38 132.08 90) (show_name no) (do_not_autoplace no) (effects (font (size 1.27 1.27)) (justify left)))
  (property "Value" "100" (at 119.38 138.43 90) (show_name no) (do_not_autoplace no) (effects (font (size 1.27 1.27)) (justify left)))
  (property "Footprint" "Resistor_SMD:R_0603_1608Metric" (at 121.92 134.62 0) (hide yes) (show_name no) (do_not_autoplace no) (effects (font (size 1.27 1.27))))
  (property "Datasheet" "" (at 121.92 134.62 0) (hide yes) (show_name no) (do_not_autoplace no) (effects (font (size 1.27 1.27))))
  (property "Description" "IR receiver supply filter (datasheet: 47-220 R)" (at 121.92 134.62 0) (hide yes) (show_name no) (do_not_autoplace no) (effects (font (size 1.27 1.27))))
  (property "LCSC" "C2906981" (at 121.92 134.62 0) (hide yes) (show_name no) (do_not_autoplace no) (effects (font (size 1.27 1.27))))
  (pin "1")
  (pin "2"))
 (wire
  (pts (xy 125.73 134.62) (xy 129.54 134.62))
  (stroke (width 0) (type default)))
 (wire
  (pts (xy 118.11 134.62) (xy 115.57 134.62))
  (stroke (width 0) (type default)))
 (wire
  (pts (xy 115.57 134.62) (xy 115.57 129.54))
  (stroke (width 0) (type default)))
 (symbol
  (lib_id "power:+3V3")
  (at 115.57 129.54 0)
  (unit 1)
  (body_style 1)
  (exclude_from_sim no)
  (in_bom yes)
  (on_board yes)
  (in_pos_files yes)
  (dnp no)
  (property "Reference" "#PWR8612" (at 115.57 129.54 0) (hide yes) (show_name no) (do_not_autoplace no) (effects (font (size 1.27 1.27))))
  (property "Value" "+3V3" (at 115.57 124.46 0) (show_name no) (do_not_autoplace no) (effects (font (size 1.27 1.27))))
  (property "Footprint" "" (at 115.57 129.54 0) (hide yes) (show_name no) (do_not_autoplace no) (effects (font (size 1.27 1.27))))
  (property "Datasheet" "" (at 115.57 129.54 0) (hide yes) (show_name no) (do_not_autoplace no) (effects (font (size 1.27 1.27))))
  (property "Description" "" (at 115.57 129.54 0) (hide yes) (show_name no) (do_not_autoplace no) (effects (font (size 1.27 1.27))))
  (pin "1"))
 (text "OOMWOO rear docking IR board (rev 1, 2026-10-28). Two top-looking 38 kHz receivers (the same part as the side board\nand the dock's U8202) look out of the board face, which faces backward. Put them ~10 mm apart with a baffle between\nthem: both see the dock = it is straight behind, one = steer that way. The outputs have internal pull-ups.\nRefs 86xx: unique on the OOMWOO panel."
  (exclude_from_sim no)
  (at 30.48 25.4 0)
  (effects (font (size 1.524 1.524)) (justify left bottom)))
 (text "U8601 = left, U8602 = right, seen from behind the robot\n(looking at the board face)."
  (exclude_from_sim no)
  (at 127 160.02 0)
  (effects (font (size 1.27 1.27)) (justify left bottom)))
 (symbol
  (lib_id "Mechanical:MountingHole_Pad")
  (at 76.2 152.4 0)
  (unit 1)
  (body_style 1)
  (exclude_from_sim no)
  (in_bom no)
  (on_board yes)
  (in_pos_files no)
  (dnp no)
  (property "Reference" "H8601" (at 78.74 149.86 0) (show_name no) (do_not_autoplace no) (effects (font (size 1.27 1.27)) (justify left)))
  (property "Value" "M2" (at 78.74 152.4 0) (show_name no) (do_not_autoplace no) (effects (font (size 1.27 1.27)) (justify left)))
  (property "Footprint" "MountingHole:MountingHole_2.2mm_M2_Pad" (at 76.2 152.4 0) (hide yes) (show_name no) (do_not_autoplace no) (effects (font (size 1.27 1.27))))
  (property "Datasheet" "" (at 76.2 152.4 0) (hide yes) (show_name no) (do_not_autoplace no) (effects (font (size 1.27 1.27))))
  (property "Description" "M2 mounting hole, plated pad to GND" (at 76.2 152.4 0) (hide yes) (show_name no) (do_not_autoplace no) (effects (font (size 1.27 1.27))))
  (pin "1"))
 (wire
  (pts (xy 76.2 154.94) (xy 76.2 157.48))
  (stroke (width 0) (type default)))
 (symbol
  (lib_id "power:GND")
  (at 76.2 157.48 0)
  (unit 1)
  (body_style 1)
  (exclude_from_sim no)
  (in_bom yes)
  (on_board yes)
  (in_pos_files yes)
  (dnp no)
  (property "Reference" "#PWR8613" (at 76.2 157.48 0) (hide yes) (show_name no) (do_not_autoplace no) (effects (font (size 1.27 1.27))))
  (property "Value" "GND" (at 76.2 162.56 0) (hide yes) (show_name no) (do_not_autoplace no) (effects (font (size 1.27 1.27))))
  (property "Footprint" "" (at 76.2 157.48 0) (hide yes) (show_name no) (do_not_autoplace no) (effects (font (size 1.27 1.27))))
  (property "Datasheet" "" (at 76.2 157.48 0) (hide yes) (show_name no) (do_not_autoplace no) (effects (font (size 1.27 1.27))))
  (property "Description" "" (at 76.2 157.48 0) (hide yes) (show_name no) (do_not_autoplace no) (effects (font (size 1.27 1.27))))
  (pin "1"))
 (symbol
  (lib_id "Mechanical:MountingHole_Pad")
  (at 91.44 152.4 0)
  (unit 1)
  (body_style 1)
  (exclude_from_sim no)
  (in_bom no)
  (on_board yes)
  (in_pos_files no)
  (dnp no)
  (property "Reference" "H8602" (at 93.98 149.86 0) (show_name no) (do_not_autoplace no) (effects (font (size 1.27 1.27)) (justify left)))
  (property "Value" "M2" (at 93.98 152.4 0) (show_name no) (do_not_autoplace no) (effects (font (size 1.27 1.27)) (justify left)))
  (property "Footprint" "MountingHole:MountingHole_2.2mm_M2_Pad" (at 91.44 152.4 0) (hide yes) (show_name no) (do_not_autoplace no) (effects (font (size 1.27 1.27))))
  (property "Datasheet" "" (at 91.44 152.4 0) (hide yes) (show_name no) (do_not_autoplace no) (effects (font (size 1.27 1.27))))
  (property "Description" "M2 mounting hole, plated pad to GND" (at 91.44 152.4 0) (hide yes) (show_name no) (do_not_autoplace no) (effects (font (size 1.27 1.27))))
  (pin "1"))
 (wire
  (pts (xy 91.44 154.94) (xy 91.44 157.48))
  (stroke (width 0) (type default)))
 (symbol
  (lib_id "power:GND")
  (at 91.44 157.48 0)
  (unit 1)
  (body_style 1)
  (exclude_from_sim no)
  (in_bom yes)
  (on_board yes)
  (in_pos_files yes)
  (dnp no)
  (property "Reference" "#PWR8614" (at 91.44 157.48 0) (hide yes) (show_name no) (do_not_autoplace no) (effects (font (size 1.27 1.27))))
  (property "Value" "GND" (at 91.44 162.56 0) (hide yes) (show_name no) (do_not_autoplace no) (effects (font (size 1.27 1.27))))
  (property "Footprint" "" (at 91.44 157.48 0) (hide yes) (show_name no) (do_not_autoplace no) (effects (font (size 1.27 1.27))))
  (property "Datasheet" "" (at 91.44 157.48 0) (hide yes) (show_name no) (do_not_autoplace no) (effects (font (size 1.27 1.27))))
  (property "Description" "" (at 91.44 157.48 0) (hide yes) (show_name no) (do_not_autoplace no) (effects (font (size 1.27 1.27))))
  (pin "1"))
 (text "Mounting: 2x M2 (pads to GND)"
  (exclude_from_sim no)
  (at 73.66 144.78 0)
  (effects (font (size 1.27 1.27)) (justify left bottom)))
 (sheet_instances
  (path ""
   (page "1")))
 (embedded_fonts no))
